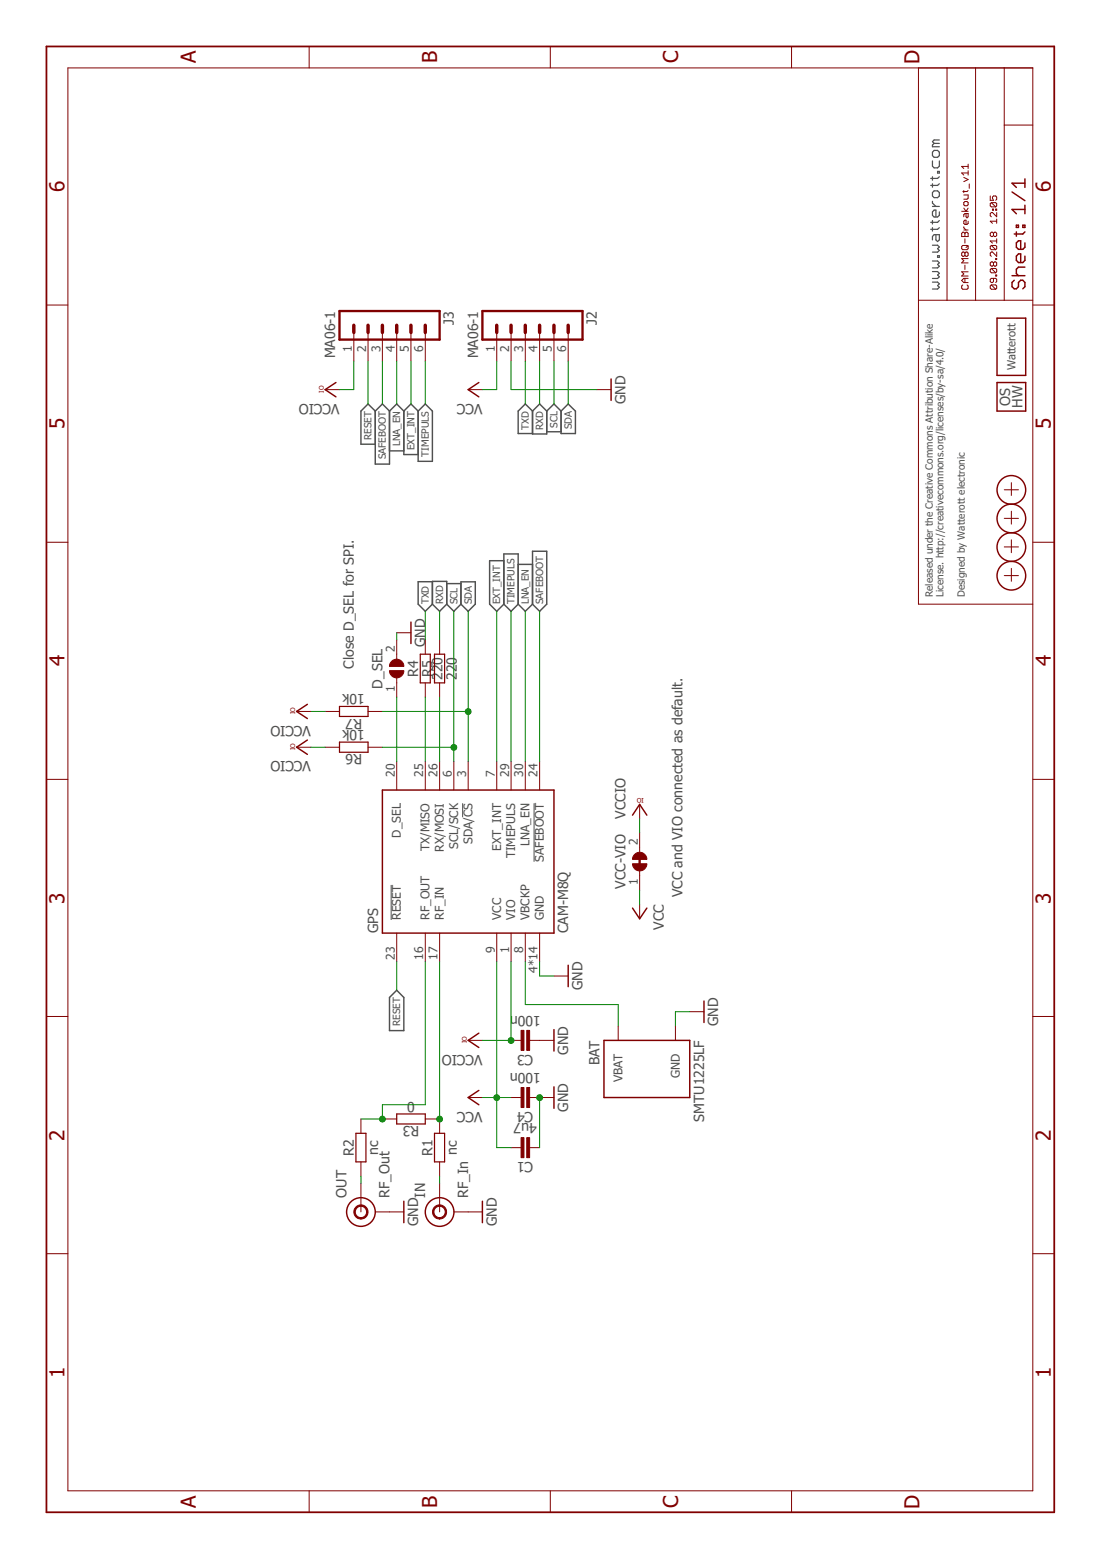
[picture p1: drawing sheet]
<?xml version="1.0" encoding="utf-8"?>
<!DOCTYPE eagle SYSTEM "eagle.dtd">
<eagle version="7.7.0">
<drawing>
<settings>
<setting alwaysvectorfont="no"/>
<setting verticaltext="up"/>
</settings>
<grid distance="0.05" unitdist="inch" unit="inch" style="lines" multiple="1" display="yes" altdistance="0.01" altunitdist="inch" altunit="inch"/>
<schematic xreflabel="%F%N/%S.%C%R" xrefpart="/%S.%C%R">
<libraries>
<library name="we-symbol">
<symbols>
<symbol name="A4L-LOC">
<wire x1="256.54" y1="3.81" x2="256.54" y2="8.89" width="0.1016" layer="94"/>
<wire x1="256.54" y1="8.89" x2="256.54" y2="13.97" width="0.1016" layer="94"/>
<wire x1="256.54" y1="13.97" x2="256.54" y2="19.05" width="0.1016" layer="94"/>
<wire x1="256.54" y1="19.05" x2="256.54" y2="24.13" width="0.1016" layer="94"/>
<wire x1="161.29" y1="3.81" x2="161.29" y2="24.13" width="0.1016" layer="94"/>
<wire x1="161.29" y1="24.13" x2="215.265" y2="24.13" width="0.1016" layer="94"/>
<wire x1="215.265" y1="24.13" x2="256.54" y2="24.13" width="0.1016" layer="94"/>
<wire x1="246.38" y1="3.81" x2="246.38" y2="8.89" width="0.1016" layer="94"/>
<wire x1="246.38" y1="8.89" x2="256.54" y2="8.89" width="0.1016" layer="94"/>
<wire x1="246.38" y1="8.89" x2="215.265" y2="8.89" width="0.1016" layer="94"/>
<wire x1="215.265" y1="8.89" x2="215.265" y2="3.81" width="0.1016" layer="94"/>
<wire x1="215.265" y1="8.89" x2="215.265" y2="13.97" width="0.1016" layer="94"/>
<wire x1="215.265" y1="13.97" x2="256.54" y2="13.97" width="0.1016" layer="94"/>
<wire x1="215.265" y1="13.97" x2="215.265" y2="19.05" width="0.1016" layer="94"/>
<wire x1="215.265" y1="19.05" x2="256.54" y2="19.05" width="0.1016" layer="94"/>
<wire x1="215.265" y1="19.05" x2="215.265" y2="24.13" width="0.1016" layer="94"/>
<frame x1="0" y1="0" x2="260.35" y2="179.07" columns="6" rows="4" layer="94"/>
<text x="217.17" y="15.24" size="1.27" layer="94" font="vector" ratio="10">&gt;DRAWING_NAME</text>
<text x="217.17" y="10.16" size="1.27" layer="94" font="vector" ratio="10">&gt;LAST_DATE_TIME</text>
<text x="230.505" y="5.08" size="2.54" layer="94" font="vector" ratio="10">&gt;SHEET</text>
<text x="217.17" y="5.08" size="2.54" layer="94" font="vector" ratio="10">Sheet:</text>
<text x="217.17" y="20.32" size="2.032" layer="95" font="vector" ratio="10">www.watterott.com</text>
</symbol>
<symbol name="PASSER">
<wire x1="-1.016" y1="0" x2="1.27" y2="0" width="0.127" layer="94"/>
<wire x1="0" y1="1.27" x2="0" y2="-1.27" width="0.127" layer="94"/>
<circle x="0" y="0" radius="2.54" width="0.254" layer="94"/>
</symbol>
<symbol name="LOGO">
<wire x1="5.08" y1="2.54" x2="5.08" y2="-2.54" width="0.254" layer="94"/>
<wire x1="5.08" y1="-2.54" x2="-5.08" y2="-2.54" width="0.254" layer="94"/>
<wire x1="-5.08" y1="-2.54" x2="-5.08" y2="2.54" width="0.254" layer="94"/>
<wire x1="-5.08" y1="2.54" x2="5.08" y2="2.54" width="0.254" layer="94"/>
<text x="0" y="0" size="1.4224" layer="95" align="center">Watterott</text>
</symbol>
<symbol name="LOGO_OSHW">
<wire x1="2.54" y1="2.54" x2="2.54" y2="-2.54" width="0.254" layer="94"/>
<wire x1="2.54" y1="-2.54" x2="-2.54" y2="-2.54" width="0.254" layer="94"/>
<wire x1="-2.54" y1="-2.54" x2="-2.54" y2="2.54" width="0.254" layer="94"/>
<wire x1="-2.54" y1="2.54" x2="2.54" y2="2.54" width="0.254" layer="94"/>
<text x="0" y="0" size="1.778" layer="95" distance="25" align="center">OS
HW</text>
</symbol>
</symbols>
<devicesets>
<deviceset name="FRAME-A4L" prefix="FRAME">
<gates>
<gate name="F" symbol="A4L-LOC" x="0" y="0"/>
</gates>
<devices>
<device name="">
<technologies>
<technology name=""/>
</technologies>
</device>
</devices>
</deviceset>
<deviceset name="PASSER" prefix="X">
<gates>
<gate name="X" symbol="PASSER" x="0" y="0"/>
</gates>
<devices>
<device name="-07" package="PASSER_07MM">
<technologies>
<technology name=""/>
</technologies>
</device>
<device name="-04" package="PASSER_04MM">
<technologies>
<technology name=""/>
</technologies>
</device>
</devices>
</deviceset>
<deviceset name="LOGO_SPARK" prefix="LOGO">
<gates>
<gate name="G$1" symbol="LOGO" x="0" y="0"/>
</gates>
<devices>
<device name="-2" package="SPARK_2MM">
<technologies>
<technology name=""/>
</technologies>
</device>
<device name="-4" package="SPARK_4MM">
<technologies>
<technology name=""/>
</technologies>
</device>
</devices>
</deviceset>
<deviceset name="LOGO_OSHW" prefix="LOGO">
<gates>
<gate name="L" symbol="LOGO_OSHW" x="0" y="0"/>
</gates>
<devices>
<device name="-3" package="OSHW_3MM">
<technologies>
<technology name=""/>
</technologies>
</device>
<device name="-4" package="OSHW_4MM">
<technologies>
<technology name=""/>
</technologies>
</device>
<device name="-5" package="OSHW_5MM">
<technologies>
<technology name=""/>
</technologies>
</device>
<device name="-2" package="OSHW_2MM">
<technologies>
<technology name=""/>
</technologies>
</device>
</devices>
</deviceset>
</devicesets>
</library>
<library name="we-rcl">
<symbols>
<symbol name="CAPACITOR">
<pin name="1" x="-2.54" y="0" visible="off" length="point" direction="pas" swaplevel="1"/>
<pin name="2" x="2.54" y="0" visible="off" length="point" direction="pas" swaplevel="1" rot="R180"/>
<text x="0" y="2.54" size="1.778" layer="95" align="bottom-center">&gt;NAME</text>
<text x="0" y="-2.54" size="1.778" layer="96" align="top-center">&gt;VALUE</text>
<wire x1="-2.54" y1="0" x2="-0.762" y2="0" width="0.1524" layer="94"/>
<wire x1="2.54" y1="0" x2="0.762" y2="0" width="0.1524" layer="94"/>
<rectangle x1="-1.27" y1="-0.254" x2="2.286" y2="0.254" layer="94" rot="R90"/>
<rectangle x1="-2.286" y1="-0.254" x2="1.27" y2="0.254" layer="94" rot="R90"/>
</symbol>
<symbol name="JUMPER2">
<wire x1="0.381" y1="0.635" x2="0.381" y2="-0.635" width="1.27" layer="94" curve="-180" cap="flat"/>
<wire x1="-0.381" y1="-0.635" x2="-0.381" y2="0.635" width="1.27" layer="94" curve="-180" cap="flat"/>
<wire x1="2.54" y1="0" x2="1.651" y2="0" width="0.1524" layer="94"/>
<wire x1="-2.54" y1="0" x2="-1.651" y2="0" width="0.1524" layer="94"/>
<text x="0" y="2.54" size="1.778" layer="95" align="bottom-center">&gt;NAME</text>
<pin name="2" x="5.08" y="0" visible="pad" length="short" direction="pas" rot="R180"/>
<pin name="1" x="-5.08" y="0" visible="pad" length="short" direction="pas"/>
</symbol>
<symbol name="RESISTOR">
<pin name="1" x="-5.08" y="0" visible="off" length="short" direction="pas" swaplevel="1"/>
<pin name="2" x="5.08" y="0" visible="off" length="short" direction="pas" swaplevel="1" rot="R180"/>
<wire x1="-2.54" y1="0.889" x2="2.54" y2="0.889" width="0.2032" layer="94"/>
<wire x1="2.54" y1="0.889" x2="2.54" y2="-0.889" width="0.2032" layer="94"/>
<wire x1="2.54" y1="-0.889" x2="-2.54" y2="-0.889" width="0.2032" layer="94"/>
<wire x1="-2.54" y1="-0.889" x2="-2.54" y2="0.889" width="0.2032" layer="94"/>
<text x="0" y="1.27" size="1.778" layer="95" align="bottom-center">&gt;NAME</text>
<text x="0" y="-1.27" size="1.778" layer="96" align="top-center">&gt;VALUE</text>
</symbol>
</symbols>
<devicesets>
<deviceset name="CAPACITOR" prefix="C" uservalue="yes">
<gates>
<gate name="C" symbol="CAPACITOR" x="0" y="0"/>
</gates>
<devices>
<device name="-0402" package="C0402">
<connects>
<connect gate="C" pin="1" pad="1"/>
<connect gate="C" pin="2" pad="2"/>
</connects>
<technologies>
<technology name=""/>
</technologies>
</device>
<device name="-0603" package="C0603">
<connects>
<connect gate="C" pin="1" pad="1"/>
<connect gate="C" pin="2" pad="2"/>
</connects>
<technologies>
<technology name=""/>
</technologies>
</device>
<device name="-0805" package="C0805">
<connects>
<connect gate="C" pin="1" pad="1"/>
<connect gate="C" pin="2" pad="2"/>
</connects>
<technologies>
<technology name=""/>
</technologies>
</device>
<device name="-1206" package="C1206">
<connects>
<connect gate="C" pin="1" pad="1"/>
<connect gate="C" pin="2" pad="2"/>
</connects>
<technologies>
<technology name=""/>
</technologies>
</device>
<device name="-0201" package="C0201">
<connects>
<connect gate="C" pin="1" pad="1"/>
<connect gate="C" pin="2" pad="2"/>
</connects>
<technologies>
<technology name=""/>
</technologies>
</device>
<device name="-1210" package="C1210">
<connects>
<connect gate="C" pin="1" pad="1"/>
<connect gate="C" pin="2" pad="2"/>
</connects>
<technologies>
<technology name=""/>
</technologies>
</device>
<device name="-1808" package="C1808">
<connects>
<connect gate="C" pin="1" pad="1"/>
<connect gate="C" pin="2" pad="2"/>
</connects>
<technologies>
<technology name=""/>
</technologies>
</device>
<device name="-1812" package="C1812">
<connects>
<connect gate="C" pin="1" pad="1"/>
<connect gate="C" pin="2" pad="2"/>
</connects>
<technologies>
<technology name=""/>
</technologies>
</device>
<device name="-1825" package="C1825">
<connects>
<connect gate="C" pin="1" pad="1"/>
<connect gate="C" pin="2" pad="2"/>
</connects>
<technologies>
<technology name=""/>
</technologies>
</device>
</devices>
</deviceset>
<deviceset name="JUMPER2" prefix="J">
<gates>
<gate name="J" symbol="JUMPER2" x="0" y="0"/>
</gates>
<devices>
<device name="-0603" package="JUMPER2-0603">
<connects>
<connect gate="J" pin="1" pad="1"/>
<connect gate="J" pin="2" pad="2"/>
</connects>
<technologies>
<technology name=""/>
</technologies>
</device>
<device name="-0603-NC" package="JUMPER2-0603_NC">
<connects>
<connect gate="J" pin="1" pad="1"/>
<connect gate="J" pin="2" pad="2"/>
</connects>
<technologies>
<technology name=""/>
</technologies>
</device>
<device name="-0402" package="JUMPER2-0402">
<connects>
<connect gate="J" pin="1" pad="1"/>
<connect gate="J" pin="2" pad="2"/>
</connects>
<technologies>
<technology name=""/>
</technologies>
</device>
<device name="-0402-NC" package="JUMPER2-0402_NC">
<connects>
<connect gate="J" pin="1" pad="1"/>
<connect gate="J" pin="2" pad="2"/>
</connects>
<technologies>
<technology name=""/>
</technologies>
</device>
<device name="-0201" package="JUMPER2-0201">
<connects>
<connect gate="J" pin="1" pad="1"/>
<connect gate="J" pin="2" pad="2"/>
</connects>
<technologies>
<technology name=""/>
</technologies>
</device>
<device name="-0201-NC" package="JUMPER2-0201_NC">
<connects>
<connect gate="J" pin="1" pad="1"/>
<connect gate="J" pin="2" pad="2"/>
</connects>
<technologies>
<technology name=""/>
</technologies>
</device>
</devices>
</deviceset>
<deviceset name="RESISTOR" prefix="R" uservalue="yes">
<gates>
<gate name="R" symbol="RESISTOR" x="0" y="0"/>
</gates>
<devices>
<device name="-0603" package="C0603">
<connects>
<connect gate="R" pin="1" pad="1"/>
<connect gate="R" pin="2" pad="2"/>
</connects>
<technologies>
<technology name=""/>
</technologies>
</device>
<device name="-0805" package="C0805">
<connects>
<connect gate="R" pin="1" pad="1"/>
<connect gate="R" pin="2" pad="2"/>
</connects>
<technologies>
<technology name=""/>
</technologies>
</device>
<device name="-0402" package="C0402">
<connects>
<connect gate="R" pin="1" pad="1"/>
<connect gate="R" pin="2" pad="2"/>
</connects>
<technologies>
<technology name=""/>
</technologies>
</device>
<device name="-1206" package="C1206">
<connects>
<connect gate="R" pin="1" pad="1"/>
<connect gate="R" pin="2" pad="2"/>
</connects>
<technologies>
<technology name=""/>
</technologies>
</device>
<device name="-0201" package="C0201">
<connects>
<connect gate="R" pin="1" pad="1"/>
<connect gate="R" pin="2" pad="2"/>
</connects>
<technologies>
<technology name=""/>
</technologies>
</device>
<device name="-1210" package="C1210">
<connects>
<connect gate="R" pin="1" pad="1"/>
<connect gate="R" pin="2" pad="2"/>
</connects>
<technologies>
<technology name=""/>
</technologies>
</device>
<device name="-1808" package="C1808">
<connects>
<connect gate="R" pin="1" pad="1"/>
<connect gate="R" pin="2" pad="2"/>
</connects>
<technologies>
<technology name=""/>
</technologies>
</device>
<device name="-1812" package="C1812">
<connects>
<connect gate="R" pin="1" pad="1"/>
<connect gate="R" pin="2" pad="2"/>
</connects>
<technologies>
<technology name=""/>
</technologies>
</device>
<device name="-1825" package="C1825">
<connects>
<connect gate="R" pin="1" pad="1"/>
<connect gate="R" pin="2" pad="2"/>
</connects>
<technologies>
<technology name=""/>
</technologies>
</device>
<device name="-07" package="R0207/7">
<connects>
<connect gate="R" pin="1" pad="1"/>
<connect gate="R" pin="2" pad="2"/>
</connects>
<technologies>
<technology name=""/>
</technologies>
</device>
<device name="-10" package="R0207/10">
<connects>
<connect gate="R" pin="1" pad="1"/>
<connect gate="R" pin="2" pad="2"/>
</connects>
<technologies>
<technology name=""/>
</technologies>
</device>
<device name="-12" package="R0207/12">
<connects>
<connect gate="R" pin="1" pad="1"/>
<connect gate="R" pin="2" pad="2"/>
</connects>
<technologies>
<technology name=""/>
</technologies>
</device>
<device name="-15" package="R0207/15">
<connects>
<connect gate="R" pin="1" pad="1"/>
<connect gate="R" pin="2" pad="2"/>
</connects>
<technologies>
<technology name=""/>
</technologies>
</device>
<device name="10LP" package="R0207/10-LARGE_PADS">
<connects>
<connect gate="R" pin="1" pad="1"/>
<connect gate="R" pin="2" pad="2"/>
</connects>
<technologies>
<technology name=""/>
</technologies>
</device>
</devices>
</deviceset>
</devicesets>
</library>
<library name="supply1">
<symbols>
<symbol name="GND">
<wire x1="-1.905" y1="0" x2="1.905" y2="0" width="0.254" layer="94"/>
<text x="-2.54" y="-2.54" size="1.778" layer="96">&gt;VALUE</text>
<pin name="GND" x="0" y="2.54" visible="off" length="short" direction="sup" rot="R270"/>
</symbol>
<symbol name="VCC">
<wire x1="1.27" y1="-1.905" x2="0" y2="0" width="0.254" layer="94"/>
<wire x1="0" y1="0" x2="-1.27" y2="-1.905" width="0.254" layer="94"/>
<text x="-2.54" y="-2.54" size="1.778" layer="96" rot="R90">&gt;VALUE</text>
<pin name="VCC" x="0" y="-2.54" visible="off" length="short" direction="sup" rot="R90"/>
</symbol>
<symbol name="VCCIO">
<wire x1="1.27" y1="-1.905" x2="0" y2="0" width="0.254" layer="94"/>
<wire x1="0" y1="0" x2="-1.27" y2="-1.905" width="0.254" layer="94"/>
<text x="-2.54" y="-2.54" size="1.778" layer="96" rot="R90">&gt;VALUE</text>
<text x="-0.508" y="0.254" size="0.8128" layer="94">IO</text>
<pin name="VCCIO" x="0" y="-2.54" visible="off" length="short" direction="sup" rot="R90"/>
</symbol>
</symbols>
<devicesets>
<deviceset name="GND" prefix="GND">
<gates>
<gate name="1" symbol="GND" x="0" y="0"/>
</gates>
<devices>
<device name="">
<technologies>
<technology name=""/>
</technologies>
</device>
</devices>
</deviceset>
<deviceset name="VCC" prefix="P+">
<gates>
<gate name="VCC" symbol="VCC" x="0" y="0"/>
</gates>
<devices>
<device name="">
<technologies>
<technology name=""/>
</technologies>
</device>
</devices>
</deviceset>
<deviceset name="VCCIO" prefix="VCC">
<gates>
<gate name="G$1" symbol="VCCIO" x="0" y="0"/>
</gates>
<devices>
<device name="">
<technologies>
<technology name=""/>
</technologies>
</device>
</devices>
</deviceset>
</devicesets>
</library>
<library name="we-power">
<symbols>
<symbol name="BATTERY">
<wire x1="-5.08" y1="7.62" x2="-5.08" y2="-7.62" width="0.254" layer="94"/>
<wire x1="-5.08" y1="-7.62" x2="5.08" y2="-7.62" width="0.254" layer="94"/>
<wire x1="5.08" y1="-7.62" x2="5.08" y2="7.62" width="0.254" layer="94"/>
<wire x1="5.08" y1="7.62" x2="-5.08" y2="7.62" width="0.254" layer="94"/>
<text x="-5.08" y="10.16" size="1.778" layer="95" align="top-left">&gt;NAME</text>
<pin name="GND" x="-7.62" y="-5.08" visible="pin" length="short" direction="pwr"/>
<pin name="VBAT" x="-7.62" y="5.08" visible="pin" length="short" direction="pwr"/>
<text x="-5.08" y="-10.16" size="1.778" layer="96">&gt;VALUE</text>
</symbol>
</symbols>
<devicesets>
<deviceset name="BATTERY" prefix="BAT">
<gates>
<gate name="A" symbol="BATTERY" x="0" y="0"/>
</gates>
<devices>
<device name="-2032A" package="BAT-4UC-05581">
<connects>
<connect gate="A" pin="GND" pad="GND"/>
<connect gate="A" pin="VBAT" pad="VBAT"/>
</connects>
<technologies>
<technology name=""/>
</technologies>
</device>
<device name="-2032B" package="BAT-KC3002S">
<connects>
<connect gate="A" pin="GND" pad="GND"/>
<connect gate="A" pin="VBAT" pad="VBAT@1"/>
</connects>
<technologies>
<technology name=""/>
</technologies>
</device>
<device name="-AAA" package="BAT-AAA">
<connects>
<connect gate="A" pin="GND" pad="GND@1"/>
<connect gate="A" pin="VBAT" pad="VBAT@1"/>
</connects>
<technologies>
<technology name=""/>
</technologies>
</device>
<device name="-SMTU1225LF" package="BAT-SMTU1225LF">
<connects>
<connect gate="A" pin="GND" pad="-"/>
<connect gate="A" pin="VBAT" pad="+"/>
</connects>
<technologies>
<technology name=""/>
</technologies>
</device>
</devices>
</deviceset>
</devicesets>
</library>
<library name="we-con">
<symbols>
<symbol name="MA06-1">
<wire x1="3.81" y1="-10.16" x2="-1.27" y2="-10.16" width="0.4064" layer="94"/>
<wire x1="1.27" y1="-2.54" x2="2.54" y2="-2.54" width="0.6096" layer="94"/>
<wire x1="1.27" y1="-5.08" x2="2.54" y2="-5.08" width="0.6096" layer="94"/>
<wire x1="1.27" y1="-7.62" x2="2.54" y2="-7.62" width="0.6096" layer="94"/>
<wire x1="1.27" y1="2.54" x2="2.54" y2="2.54" width="0.6096" layer="94"/>
<wire x1="1.27" y1="0" x2="2.54" y2="0" width="0.6096" layer="94"/>
<wire x1="1.27" y1="5.08" x2="2.54" y2="5.08" width="0.6096" layer="94"/>
<wire x1="-1.27" y1="7.62" x2="-1.27" y2="-10.16" width="0.4064" layer="94"/>
<wire x1="3.81" y1="-10.16" x2="3.81" y2="7.62" width="0.4064" layer="94"/>
<wire x1="-1.27" y1="7.62" x2="3.81" y2="7.62" width="0.4064" layer="94"/>
<text x="-1.27" y="-12.7" size="1.778" layer="96">&gt;VALUE</text>
<text x="-1.27" y="8.382" size="1.778" layer="95">&gt;NAME</text>
<pin name="1" x="7.62" y="-7.62" visible="pad" length="middle" direction="pas" swaplevel="1" rot="R180"/>
<pin name="2" x="7.62" y="-5.08" visible="pad" length="middle" direction="pas" swaplevel="1" rot="R180"/>
<pin name="3" x="7.62" y="-2.54" visible="pad" length="middle" direction="pas" swaplevel="1" rot="R180"/>
<pin name="4" x="7.62" y="0" visible="pad" length="middle" direction="pas" swaplevel="1" rot="R180"/>
<pin name="5" x="7.62" y="2.54" visible="pad" length="middle" direction="pas" swaplevel="1" rot="R180"/>
<pin name="6" x="7.62" y="5.08" visible="pad" length="middle" direction="pas" swaplevel="1" rot="R180"/>
</symbol>
<symbol name="U.FL">
<circle x="0" y="0" radius="1.1359" width="0.254" layer="94"/>
<circle x="0" y="0" radius="2.54" width="0.254" layer="94"/>
<pin name="GND" x="0" y="-5.08" visible="off" length="short" rot="R90"/>
<pin name="SIGNAL" x="5.08" y="0" visible="off" length="middle" rot="R180"/>
<text x="2.54" y="2.54" size="1.778" layer="95">&gt;NAME</text>
<text x="2.54" y="-5.08" size="1.778" layer="96">&gt;VALUE</text>
</symbol>
</symbols>
<devicesets>
<deviceset name="MA06-1" prefix="J">
<gates>
<gate name="J" symbol="MA06-1" x="0" y="0"/>
</gates>
<devices>
<device name="" package="MA06-1">
<connects>
<connect gate="J" pin="1" pad="1"/>
<connect gate="J" pin="2" pad="2"/>
<connect gate="J" pin="3" pad="3"/>
<connect gate="J" pin="4" pad="4"/>
<connect gate="J" pin="5" pad="5"/>
<connect gate="J" pin="6" pad="6"/>
</connects>
<technologies>
<technology name=""/>
</technologies>
</device>
<device name="N" package="MA06-1_N">
<connects>
<connect gate="J" pin="1" pad="1"/>
<connect gate="J" pin="2" pad="2"/>
<connect gate="J" pin="3" pad="3"/>
<connect gate="J" pin="4" pad="4"/>
<connect gate="J" pin="5" pad="5"/>
<connect gate="J" pin="6" pad="6"/>
</connects>
<technologies>
<technology name=""/>
</technologies>
</device>
</devices>
</deviceset>
<deviceset name="U.FL" prefix="J">
<gates>
<gate name="J" symbol="U.FL" x="0" y="0"/>
</gates>
<devices>
<device name="" package="U.FL">
<connects>
<connect gate="J" pin="GND" pad="1 2"/>
<connect gate="J" pin="SIGNAL" pad="FEED"/>
</connects>
<technologies>
<technology name=""/>
</technologies>
</device>
</devices>
</deviceset>
</devicesets>
</library>
<library name="we-sensor">
<symbols>
<symbol name="CAM-M8Q">
<pin name="VCC" x="-17.78" y="-5.08" length="middle" direction="pwr"/>
<pin name="VIO" x="-17.78" y="-7.62" length="middle" direction="pwr"/>
<pin name="GND" x="-17.78" y="-12.7" length="middle" direction="pwr"/>
<pin name="VBCKP" x="-17.78" y="-10.16" length="middle" direction="pwr"/>
<pin name="RF_OUT" x="-17.78" y="7.62" length="middle" direction="out"/>
<pin name="RF_IN" x="-17.78" y="5.08" length="middle" direction="in"/>
<pin name="!RESET" x="-17.78" y="12.7" length="middle" direction="in"/>
<pin name="!SAFEBOOT" x="17.78" y="-12.7" length="middle" rot="R180"/>
<pin name="LNA_EN" x="17.78" y="-10.16" length="middle" rot="R180"/>
<pin name="EXT_INT" x="17.78" y="-5.08" length="middle" rot="R180"/>
<pin name="TX/MISO" x="17.78" y="7.62" length="middle" direction="out" rot="R180"/>
<pin name="RX/MOSI" x="17.78" y="5.08" length="middle" direction="in" rot="R180"/>
<pin name="TIMEPULS" x="17.78" y="-7.62" length="middle" direction="out" rot="R180"/>
<pin name="SCL/SCK" x="17.78" y="2.54" length="middle" rot="R180"/>
<pin name="SDA/!CS" x="17.78" y="0" length="middle" rot="R180"/>
<wire x1="-12.7" y1="15.24" x2="-12.7" y2="-15.24" width="0.254" layer="94"/>
<wire x1="-12.7" y1="-15.24" x2="12.7" y2="-15.24" width="0.254" layer="94"/>
<wire x1="12.7" y1="-15.24" x2="12.7" y2="15.24" width="0.254" layer="94"/>
<wire x1="12.7" y1="15.24" x2="-12.7" y2="15.24" width="0.254" layer="94"/>
<text x="-12.7" y="17.78" size="1.778" layer="95" align="top-left">&gt;NAME</text>
<text x="-12.7" y="-17.78" size="1.778" layer="95">&gt;VALUE</text>
<pin name="D_SEL" x="17.78" y="12.7" length="middle" rot="R180"/>
</symbol>
</symbols>
<devicesets>
<deviceset name="CAM-M8Q" prefix="IC">
<gates>
<gate name="IC" symbol="CAM-M8Q" x="0" y="0"/>
</gates>
<devices>
<device name="" package="CAM-M8Q">
<connects>
<connect gate="IC" pin="!RESET" pad="23"/>
<connect gate="IC" pin="!SAFEBOOT" pad="24"/>
<connect gate="IC" pin="D_SEL" pad="20"/>
<connect gate="IC" pin="EXT_INT" pad="7"/>
<connect gate="IC" pin="GND" pad="4 5 10 11 12 13 14 15 18 19 21 22 27 31"/>
<connect gate="IC" pin="LNA_EN" pad="30"/>
<connect gate="IC" pin="RF_IN" pad="17"/>
<connect gate="IC" pin="RF_OUT" pad="16"/>
<connect gate="IC" pin="RX/MOSI" pad="26"/>
<connect gate="IC" pin="SCL/SCK" pad="6"/>
<connect gate="IC" pin="SDA/!CS" pad="3"/>
<connect gate="IC" pin="TIMEPULS" pad="29"/>
<connect gate="IC" pin="TX/MISO" pad="25"/>
<connect gate="IC" pin="VBCKP" pad="8"/>
<connect gate="IC" pin="VCC" pad="9"/>
<connect gate="IC" pin="VIO" pad="1"/>
</connects>
<technologies>
<technology name=""/>
</technologies>
</device>
</devices>
</deviceset>
</devicesets>
</library>
</libraries>
<attributes>
</attributes>
<variantdefs>
</variantdefs>
<classes>
<class number="0" name="default" width="0" drill="0">
</class>
</classes>
<parts>
<part name="FRAME1" library="we-symbol" deviceset="FRAME-A4L" device=""/>
<part name="GND3" library="supply1" deviceset="GND" device=""/>
<part name="X1" library="we-symbol" deviceset="PASSER" device="-07"/>
<part name="X2" library="we-symbol" deviceset="PASSER" device="-07"/>
<part name="C3" library="we-rcl" deviceset="CAPACITOR" device="-0402" value="100n"/>
<part name="C4" library="we-rcl" deviceset="CAPACITOR" device="-0402" value="100n"/>
<part name="P+2" library="supply1" deviceset="VCC" device=""/>
<part name="GND2" library="supply1" deviceset="GND" device=""/>
<part name="X3" library="we-symbol" deviceset="PASSER" device="-07"/>
<part name="X4" library="we-symbol" deviceset="PASSER" device="-07"/>
<part name="BAT" library="we-power" deviceset="BATTERY" device="-SMTU1225LF" value="SMTU1225LF"/>
<part name="GND1" library="supply1" deviceset="GND" device=""/>
<part name="GND6" library="supply1" deviceset="GND" device=""/>
<part name="D_SEL" library="we-rcl" deviceset="JUMPER2" device="-0603-NC"/>
<part name="J2" library="we-con" deviceset="MA06-1" device=""/>
<part name="J3" library="we-con" deviceset="MA06-1" device=""/>
<part name="VCC-VIO" library="we-rcl" deviceset="JUMPER2" device="-0603-NC"/>
<part name="VCC1" library="supply1" deviceset="VCCIO" device=""/>
<part name="P+1" library="supply1" deviceset="VCC" device=""/>
<part name="VCC2" library="supply1" deviceset="VCCIO" device=""/>
<part name="C1" library="we-rcl" deviceset="CAPACITOR" device="-0402" value="4u7"/>
<part name="P+3" library="supply1" deviceset="VCC" device=""/>
<part name="GND4" library="supply1" deviceset="GND" device=""/>
<part name="GND5" library="supply1" deviceset="GND" device=""/>
<part name="GPS" library="we-sensor" deviceset="CAM-M8Q" device=""/>
<part name="R1" library="we-rcl" deviceset="RESISTOR" device="-0402" value="nc"/>
<part name="R2" library="we-rcl" deviceset="RESISTOR" device="-0402" value="nc"/>
<part name="R3" library="we-rcl" deviceset="RESISTOR" device="-0402" value="0"/>
<part name="OUT" library="we-con" deviceset="U.FL" device="" value="RF_Out"/>
<part name="IN" library="we-con" deviceset="U.FL" device="" value="RF_In"/>
<part name="GND7" library="supply1" deviceset="GND" device=""/>
<part name="GND8" library="supply1" deviceset="GND" device=""/>
<part name="VCC3" library="supply1" deviceset="VCCIO" device=""/>
<part name="R4" library="we-rcl" deviceset="RESISTOR" device="-0402" value="220"/>
<part name="R5" library="we-rcl" deviceset="RESISTOR" device="-0402" value="220"/>
<part name="R6" library="we-rcl" deviceset="RESISTOR" device="-0402" value="10k"/>
<part name="R7" library="we-rcl" deviceset="RESISTOR" device="-0402" value="10k"/>
<part name="VCC4" library="supply1" deviceset="VCCIO" device=""/>
<part name="VCC5" library="supply1" deviceset="VCCIO" device=""/>
<part name="LOGO3" library="we-symbol" deviceset="LOGO_SPARK" device="-4" value="LOGO_SPARK-4"/>
<part name="LOGO4" library="we-symbol" deviceset="LOGO_OSHW" device="-2"/>
</parts>
<sheets>
<sheet>
<plain>
<text x="162.56" y="22.86" size="1.27" layer="95" align="top-left">Released under the Creative Commons Attribution Share-Alike 
License. http://creativecommons.org/licenses/by-sa/4.0/

Designed by Watterott electronic</text>
<wire x1="114.935" y1="73.66" x2="116.205" y2="73.66" width="0.4064" layer="94"/>
<text x="149.86" y="124.46" size="1.778" layer="97">Close D_SEL for SPI.</text>
<text x="109.22" y="66.04" size="1.778" layer="97">VCC and VIO connected as default.</text>
</plain>
<instances>
<instance part="FRAME1" gate="F" x="0" y="0"/>
<instance part="GND3" gate="1" x="83.82" y="88.9"/>
<instance part="X1" gate="X" x="166.37" y="7.62"/>
<instance part="X2" gate="X" x="171.45" y="7.62"/>
<instance part="C3" gate="C" x="83.82" y="93.98" rot="R90"/>
<instance part="C4" gate="C" x="73.66" y="93.98" rot="R90"/>
<instance part="P+2" gate="VCC" x="73.66" y="104.14"/>
<instance part="GND2" gate="1" x="73.66" y="88.9"/>
<instance part="X3" gate="X" x="176.53" y="7.62"/>
<instance part="X4" gate="X" x="181.61" y="7.62"/>
<instance part="BAT" gate="A" x="78.74" y="72.39" rot="MR0"/>
<instance part="GND1" gate="1" x="88.9" y="62.23"/>
<instance part="GND6" gate="1" x="95.25" y="86.36"/>
<instance part="D_SEL" gate="J" x="149.86" y="116.84"/>
<instance part="J2" gate="J" x="212.09" y="91.44" rot="R180"/>
<instance part="J3" gate="J" x="212.09" y="116.84" rot="R180"/>
<instance part="VCC-VIO" gate="J" x="115.57" y="73.66"/>
<instance part="VCC1" gate="G$1" x="83.82" y="104.14"/>
<instance part="P+1" gate="VCC" x="105.41" y="73.66" rot="R90"/>
<instance part="VCC2" gate="G$1" x="125.73" y="73.66" rot="R270"/>
<instance part="C1" gate="C" x="64.77" y="93.98" rot="R90"/>
<instance part="P+3" gate="VCC" x="199.39" y="104.14"/>
<instance part="GND4" gate="1" x="156.21" y="114.3"/>
<instance part="GND5" gate="1" x="199.39" y="78.74"/>
<instance part="GPS" gate="IC" x="115.57" y="104.14"/>
<instance part="R1" gate="R" x="64.77" y="109.22"/>
<instance part="R2" gate="R" x="64.77" y="123.19"/>
<instance part="R3" gate="R" x="69.85" y="114.3" rot="R90"/>
<instance part="OUT" gate="J" x="53.34" y="123.19"/>
<instance part="IN" gate="J" x="53.34" y="109.22"/>
<instance part="GND7" gate="1" x="53.34" y="115.57"/>
<instance part="GND8" gate="1" x="53.34" y="101.6"/>
<instance part="VCC3" gate="G$1" x="199.39" y="129.54"/>
<instance part="R4" gate="R" x="149.86" y="111.76"/>
<instance part="R5" gate="R" x="149.86" y="109.22"/>
<instance part="R6" gate="R" x="135.89" y="124.46" rot="R90"/>
<instance part="R7" gate="R" x="142.24" y="124.46" rot="R90"/>
<instance part="VCC4" gate="G$1" x="135.89" y="134.62"/>
<instance part="VCC5" gate="G$1" x="142.24" y="134.62"/>
<instance part="LOGO3" gate="G$1" x="207.01" y="7.62"/>
<instance part="LOGO4" gate="L" x="198.12" y="7.62"/>
</instances>
<busses>
</busses>
<nets>
<net name="GND" class="0">
<segment>
<pinref part="GND3" gate="1" pin="GND"/>
<pinref part="C3" gate="C" pin="1"/>
</segment>
<segment>
<pinref part="C4" gate="C" pin="1"/>
<pinref part="GND2" gate="1" pin="GND"/>
<pinref part="C1" gate="C" pin="1"/>
<wire x1="73.66" y1="91.44" x2="64.77" y2="91.44" width="0.1524" layer="91"/>
<junction x="73.66" y="91.44"/>
</segment>
<segment>
<pinref part="BAT" gate="A" pin="GND"/>
<pinref part="GND1" gate="1" pin="GND"/>
<wire x1="88.9" y1="64.77" x2="88.9" y2="67.31" width="0.1524" layer="91"/>
<wire x1="88.9" y1="67.31" x2="86.36" y2="67.31" width="0.1524" layer="91"/>
</segment>
<segment>
<pinref part="GND6" gate="1" pin="GND"/>
<wire x1="97.79" y1="91.44" x2="95.25" y2="91.44" width="0.1524" layer="91"/>
<wire x1="95.25" y1="91.44" x2="95.25" y2="88.9" width="0.1524" layer="91"/>
<pinref part="GPS" gate="IC" pin="GND"/>
</segment>
<segment>
<pinref part="D_SEL" gate="J" pin="2"/>
<pinref part="GND4" gate="1" pin="GND"/>
<wire x1="156.21" y1="116.84" x2="154.94" y2="116.84" width="0.1524" layer="91"/>
</segment>
<segment>
<pinref part="J2" gate="J" pin="2"/>
<pinref part="GND5" gate="1" pin="GND"/>
<wire x1="204.47" y1="96.52" x2="199.39" y2="96.52" width="0.1524" layer="91"/>
<wire x1="199.39" y1="96.52" x2="199.39" y2="81.28" width="0.1524" layer="91"/>
</segment>
<segment>
<pinref part="OUT" gate="J" pin="GND"/>
<pinref part="GND7" gate="1" pin="GND"/>
</segment>
<segment>
<pinref part="IN" gate="J" pin="GND"/>
<pinref part="GND8" gate="1" pin="GND"/>
</segment>
</net>
<net name="VCC" class="0">
<segment>
<pinref part="C4" gate="C" pin="2"/>
<wire x1="97.79" y1="99.06" x2="73.66" y2="99.06" width="0.1524" layer="91"/>
<wire x1="73.66" y1="99.06" x2="73.66" y2="96.52" width="0.1524" layer="91"/>
<pinref part="P+2" gate="VCC" pin="VCC"/>
<wire x1="73.66" y1="99.06" x2="73.66" y2="101.6" width="0.1524" layer="91"/>
<junction x="73.66" y="99.06"/>
<pinref part="C1" gate="C" pin="2"/>
<wire x1="73.66" y1="99.06" x2="64.77" y2="99.06" width="0.1524" layer="91"/>
<wire x1="64.77" y1="99.06" x2="64.77" y2="96.52" width="0.1524" layer="91"/>
<pinref part="GPS" gate="IC" pin="VCC"/>
</segment>
<segment>
<pinref part="VCC-VIO" gate="J" pin="1"/>
<pinref part="P+1" gate="VCC" pin="VCC"/>
<wire x1="107.95" y1="73.66" x2="110.49" y2="73.66" width="0.1524" layer="91"/>
</segment>
<segment>
<pinref part="J2" gate="J" pin="1"/>
<wire x1="204.47" y1="99.06" x2="199.39" y2="99.06" width="0.1524" layer="91"/>
<wire x1="199.39" y1="99.06" x2="199.39" y2="101.6" width="0.1524" layer="91"/>
<pinref part="P+3" gate="VCC" pin="VCC"/>
</segment>
</net>
<net name="VBCKP" class="0">
<segment>
<wire x1="97.79" y1="93.98" x2="90.17" y2="93.98" width="0.1524" layer="91"/>
<wire x1="90.17" y1="93.98" x2="90.17" y2="77.47" width="0.1524" layer="91"/>
<pinref part="BAT" gate="A" pin="VBAT"/>
<wire x1="90.17" y1="77.47" x2="86.36" y2="77.47" width="0.1524" layer="91"/>
<pinref part="GPS" gate="IC" pin="VBCKP"/>
</segment>
</net>
<net name="RESET" class="0">
<segment>
<wire x1="97.79" y1="116.84" x2="92.71" y2="116.84" width="0.1524" layer="91"/>
<label x="92.71" y="116.84" size="1.27" layer="95" rot="R180" xref="yes"/>
<pinref part="GPS" gate="IC" pin="!RESET"/>
</segment>
<segment>
<wire x1="204.47" y1="121.92" x2="196.85" y2="121.92" width="0.1524" layer="91"/>
<pinref part="J3" gate="J" pin="2"/>
<label x="196.85" y="121.92" size="1.27" layer="95" rot="R180" xref="yes"/>
</segment>
</net>
<net name="SAFEBOOT" class="0">
<segment>
<wire x1="133.35" y1="91.44" x2="160.02" y2="91.44" width="0.1524" layer="91"/>
<label x="160.02" y="91.44" size="1.27" layer="95" xref="yes"/>
<pinref part="GPS" gate="IC" pin="!SAFEBOOT"/>
</segment>
<segment>
<wire x1="196.85" y1="119.38" x2="204.47" y2="119.38" width="0.1524" layer="91"/>
<pinref part="J3" gate="J" pin="3"/>
<label x="196.85" y="119.38" size="1.27" layer="95" rot="R180" xref="yes"/>
</segment>
</net>
<net name="LNA_EN" class="0">
<segment>
<wire x1="133.35" y1="93.98" x2="160.02" y2="93.98" width="0.1524" layer="91"/>
<label x="160.02" y="93.98" size="1.27" layer="95" xref="yes"/>
<pinref part="GPS" gate="IC" pin="LNA_EN"/>
</segment>
<segment>
<wire x1="196.85" y1="116.84" x2="204.47" y2="116.84" width="0.1524" layer="91"/>
<pinref part="J3" gate="J" pin="4"/>
<label x="196.85" y="116.84" size="1.27" layer="95" rot="R180" xref="yes"/>
</segment>
</net>
<net name="TXD" class="0">
<segment>
<label x="160.02" y="111.76" size="1.27" layer="95" xref="yes"/>
<wire x1="154.94" y1="111.76" x2="160.02" y2="111.76" width="0.1524" layer="91"/>
<pinref part="R4" gate="R" pin="2"/>
</segment>
<segment>
<wire x1="196.85" y1="93.98" x2="204.47" y2="93.98" width="0.1524" layer="91"/>
<label x="196.85" y="93.98" size="1.27" layer="95" rot="R180" xref="yes"/>
<pinref part="J2" gate="J" pin="3"/>
</segment>
</net>
<net name="RXD" class="0">
<segment>
<label x="160.02" y="109.22" size="1.27" layer="95" xref="yes"/>
<wire x1="154.94" y1="109.22" x2="160.02" y2="109.22" width="0.1524" layer="91"/>
<pinref part="R5" gate="R" pin="2"/>
</segment>
<segment>
<wire x1="196.85" y1="91.44" x2="204.47" y2="91.44" width="0.1524" layer="91"/>
<label x="196.85" y="91.44" size="1.27" layer="95" rot="R180" xref="yes"/>
<pinref part="J2" gate="J" pin="4"/>
</segment>
</net>
<net name="SCL" class="0">
<segment>
<wire x1="133.35" y1="106.68" x2="135.89" y2="106.68" width="0.1524" layer="91"/>
<label x="160.02" y="106.68" size="1.27" layer="95" xref="yes"/>
<pinref part="GPS" gate="IC" pin="SCL/SCK"/>
<pinref part="R6" gate="R" pin="1"/>
<wire x1="135.89" y1="106.68" x2="160.02" y2="106.68" width="0.1524" layer="91"/>
<wire x1="135.89" y1="119.38" x2="135.89" y2="106.68" width="0.1524" layer="91"/>
<junction x="135.89" y="106.68"/>
</segment>
<segment>
<wire x1="196.85" y1="88.9" x2="204.47" y2="88.9" width="0.1524" layer="91"/>
<label x="196.85" y="88.9" size="1.27" layer="95" rot="R180" xref="yes"/>
<pinref part="J2" gate="J" pin="5"/>
</segment>
</net>
<net name="SDA" class="0">
<segment>
<wire x1="133.35" y1="104.14" x2="142.24" y2="104.14" width="0.1524" layer="91"/>
<label x="160.02" y="104.14" size="1.27" layer="95" xref="yes"/>
<pinref part="GPS" gate="IC" pin="SDA/!CS"/>
<pinref part="R7" gate="R" pin="1"/>
<wire x1="142.24" y1="104.14" x2="160.02" y2="104.14" width="0.1524" layer="91"/>
<wire x1="142.24" y1="119.38" x2="142.24" y2="104.14" width="0.1524" layer="91"/>
<junction x="142.24" y="104.14"/>
</segment>
<segment>
<wire x1="196.85" y1="86.36" x2="204.47" y2="86.36" width="0.1524" layer="91"/>
<label x="196.85" y="86.36" size="1.27" layer="95" rot="R180" xref="yes"/>
<pinref part="J2" gate="J" pin="6"/>
</segment>
</net>
<net name="EXT_INT" class="0">
<segment>
<wire x1="133.35" y1="99.06" x2="160.02" y2="99.06" width="0.1524" layer="91"/>
<label x="160.02" y="99.06" size="1.27" layer="95" xref="yes"/>
<pinref part="GPS" gate="IC" pin="EXT_INT"/>
</segment>
<segment>
<wire x1="196.85" y1="114.3" x2="204.47" y2="114.3" width="0.1524" layer="91"/>
<pinref part="J3" gate="J" pin="5"/>
<label x="196.85" y="114.3" size="1.27" layer="95" rot="R180" xref="yes"/>
</segment>
</net>
<net name="TIMEPULS" class="0">
<segment>
<wire x1="133.35" y1="96.52" x2="160.02" y2="96.52" width="0.1524" layer="91"/>
<label x="160.02" y="96.52" size="1.27" layer="95" xref="yes"/>
<pinref part="GPS" gate="IC" pin="TIMEPULS"/>
</segment>
<segment>
<wire x1="196.85" y1="111.76" x2="204.47" y2="111.76" width="0.1524" layer="91"/>
<pinref part="J3" gate="J" pin="6"/>
<label x="196.85" y="111.76" size="1.27" layer="95" rot="R180" xref="yes"/>
</segment>
</net>
<net name="RFIN" class="0">
<segment>
<pinref part="GPS" gate="IC" pin="RF_IN"/>
<pinref part="R3" gate="R" pin="1"/>
<wire x1="97.79" y1="109.22" x2="69.85" y2="109.22" width="0.1524" layer="91"/>
<pinref part="R1" gate="R" pin="2"/>
<junction x="69.85" y="109.22"/>
</segment>
</net>
<net name="RFOUT" class="0">
<segment>
<pinref part="R2" gate="R" pin="2"/>
<pinref part="R3" gate="R" pin="2"/>
<wire x1="69.85" y1="123.19" x2="69.85" y2="119.38" width="0.1524" layer="91"/>
<wire x1="69.85" y1="119.38" x2="72.39" y2="119.38" width="0.1524" layer="91"/>
<wire x1="72.39" y1="119.38" x2="72.39" y2="111.76" width="0.1524" layer="91"/>
<junction x="69.85" y="119.38"/>
<pinref part="GPS" gate="IC" pin="RF_OUT"/>
<wire x1="72.39" y1="111.76" x2="97.79" y2="111.76" width="0.1524" layer="91"/>
</segment>
</net>
<net name="OUT" class="0">
<segment>
<pinref part="R2" gate="R" pin="1"/>
<pinref part="OUT" gate="J" pin="SIGNAL"/>
<wire x1="58.42" y1="123.19" x2="59.69" y2="123.19" width="0.1524" layer="91"/>
</segment>
</net>
<net name="IN" class="0">
<segment>
<pinref part="R1" gate="R" pin="1"/>
<pinref part="IN" gate="J" pin="SIGNAL"/>
<wire x1="58.42" y1="109.22" x2="59.69" y2="109.22" width="0.1524" layer="91"/>
</segment>
</net>
<net name="D_SEL" class="0">
<segment>
<pinref part="GPS" gate="IC" pin="D_SEL"/>
<pinref part="D_SEL" gate="J" pin="1"/>
<wire x1="144.78" y1="116.84" x2="133.35" y2="116.84" width="0.1524" layer="91"/>
</segment>
</net>
<net name="N$1" class="0">
<segment>
<pinref part="GPS" gate="IC" pin="TX/MISO"/>
<pinref part="R4" gate="R" pin="1"/>
<wire x1="144.78" y1="111.76" x2="133.35" y2="111.76" width="0.1524" layer="91"/>
</segment>
</net>
<net name="N$2" class="0">
<segment>
<pinref part="GPS" gate="IC" pin="RX/MOSI"/>
<pinref part="R5" gate="R" pin="1"/>
<wire x1="144.78" y1="109.22" x2="133.35" y2="109.22" width="0.1524" layer="91"/>
</segment>
</net>
<net name="VCCIO" class="0">
<segment>
<pinref part="R6" gate="R" pin="2"/>
<pinref part="VCC4" gate="G$1" pin="VCCIO"/>
<wire x1="135.89" y1="132.08" x2="135.89" y2="129.54" width="0.1524" layer="91"/>
</segment>
<segment>
<pinref part="R7" gate="R" pin="2"/>
<pinref part="VCC5" gate="G$1" pin="VCCIO"/>
<wire x1="142.24" y1="132.08" x2="142.24" y2="129.54" width="0.1524" layer="91"/>
</segment>
<segment>
<wire x1="97.79" y1="96.52" x2="83.82" y2="96.52" width="0.1524" layer="91"/>
<pinref part="C3" gate="C" pin="2"/>
<wire x1="83.82" y1="96.52" x2="83.82" y2="101.6" width="0.1524" layer="91"/>
<junction x="83.82" y="96.52"/>
<pinref part="VCC1" gate="G$1" pin="VCCIO"/>
<pinref part="GPS" gate="IC" pin="VIO"/>
</segment>
<segment>
<pinref part="VCC-VIO" gate="J" pin="2"/>
<pinref part="VCC2" gate="G$1" pin="VCCIO"/>
<wire x1="123.19" y1="73.66" x2="120.65" y2="73.66" width="0.1524" layer="91"/>
</segment>
<segment>
<pinref part="J3" gate="J" pin="1"/>
<pinref part="VCC3" gate="G$1" pin="VCCIO"/>
<wire x1="204.47" y1="124.46" x2="199.39" y2="124.46" width="0.1524" layer="91"/>
<wire x1="199.39" y1="124.46" x2="199.39" y2="127" width="0.1524" layer="91"/>
</segment>
</net>
</nets>
</sheet>
</sheets>
</schematic>
</drawing>
<compatibility>
<note version="6.3" minversion="6.2.2" severity="warning">
Since Version 6.2.2 text objects can contain more than one line,
which will not be processed correctly with this version.
</note>
</compatibility>
</eagle>
